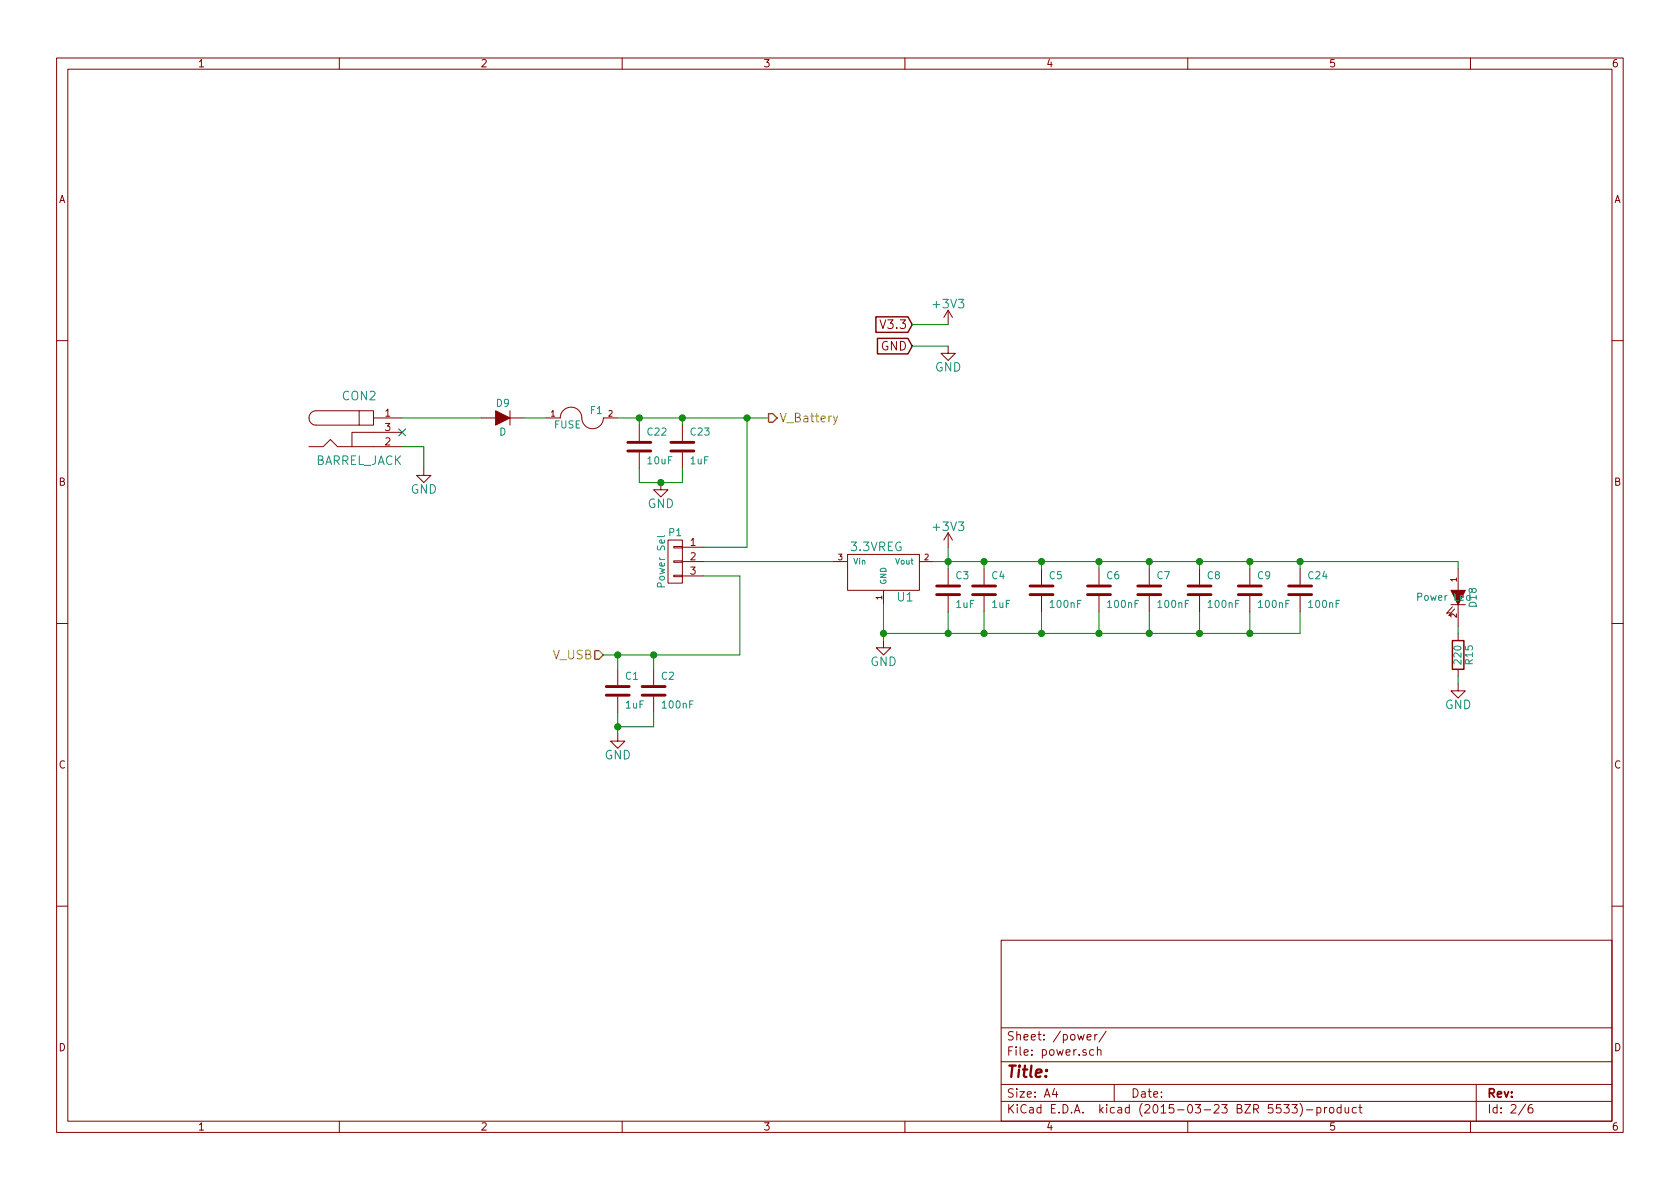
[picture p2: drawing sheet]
<svg xmlns="http://www.w3.org/2000/svg" width="297mm" height="210mm" viewBox="0 0 297 210" stroke-linecap="round" stroke-linejoin="round" font-family="sans-serif">
<g fill="none" stroke="#840000" stroke-width=".18">
<path d="M10 10.3h277v189.9h-277zM12 12.2h273v186.1h-273zM60 10.3v1.9M110 10.3v1.9M160 10.3v1.9M210 10.3v1.9M260 10.3v1.9M167.6 54.9l-.7 1.2M167.6 54.9v2.5M167.6 54.9l.8 1.2M10 60.2h2M54.6 79h2.5l1.3-1.3 1.3 1.3h11.4"/>
<path d="M63.5 72.6h2.5v2.6h-2.5zM63.5 72.6h-7.6a1.27 1.27 0 0 0-1.3 1.3 1.27 1.27 0 0 0 1.3 1.3h7.6M66 73.9h5.1M71.1 76.4h-8.9v2.6M85.1 73.9h2.5M90.2 73.9h2.5M90.2 72.6v2.6M96.5 73.9h2.6a1.93 1.93 0 0 1 2.1-1.9 1.93 1.93 0 0 1 1.7 2.2 1.91 1.91 0 0 0 2 1.6 1.91 1.91 0 0 0 1.8-1.9h2.5M113 75.2v2.8M120.6 75.2v2.8M167.6 61.2v1.3h1.3l-1.3 1.2-1.2-1.2h1.2M285 60.2h2"/>
<path d="M74.9 82.8v1.3h1.3l-1.3 1.2-1.2-1.2h1.2M113 80v2.8M116.8 85.3v1.3h1.3l-1.3 1.3-1.2-1.3h1.2M118.1 95.5h2.5v7.6h-2.5zM119.1 99.2h1.5v.2h-1.5zM119.1 96.6h1.5v.3h-1.5zM120.6 96.8h3.9M120.6 99.3h3.9M120.6 80v2.8M147.3 99.3h2.6M149.9 98h12.7v6.4h-12.7zM162.6 99.3h2.5"/>
<path d="M167.6 94.2v2.6M167.6 94.2l-.7 1.3M167.6 94.2l.8 1.3M10 110.3h2M109.2 118.4v2.8M115.6 118.4v2.8M119.1 101.7h1.5v.3h-1.5zM120.6 101.8h3.9M156.2 113.3v1.2h1.3l-1.3 1.3-1.3-1.3h1.3M156.2 104.4v2.5M167.6 100.6v2.8M167.6 105.4v2.8"/>
<path d="M174 100.6v2.8M174 105.4v2.8M184.1 100.6v2.8M184.1 105.4v2.8M194.3 100.6v2.8M194.3 105.4v2.8M203.2 100.6v2.8M203.2 105.4v2.8M212.1 100.6v2.8M212.1 105.4v2.8M221 100.6v2.8M221 105.4v2.8"/>
<path d="M229.9 100.6v2.8M229.9 105.4v2.8M256.5 106.9h2.6M256.8 107.3l-1 1.2 .6-.2M257.2 107.7l-1 1.1 .6-.1M257.8 100.6v3.8M257.8 106.9v3.8M257.8 112v1.3M257.8 118.4v1.2M285 110.3h2M109.2 129.8v1.3h1.3l-1.3 1.2-1.3-1.2h1.3M109.2 123.2v2.8"/>
<path d="M115.6 123.2v2.8M257.8 120.9v1.3h1.3l-1.3 1.2-1.3-1.2h1.3M10 160.2h2M177 166.3h108v32h-108zM285 160.2h2M60 198.3v1.9M110 198.3v1.9M160 198.3v1.9M177 194.8h108M177 191.8h108M177 187.8h108M177 181.8h108"/>
<path d="M186.4 192.5l-.3 1h.9M186.8 193v1M192.2 183.4l.7-.1v-.3l-.5-.1-.2 .2 .1 .7h.6M193.4 185.7l-.5-.1-.2 .3v.6l.2 .1 .5-.1M193.6 182.9v1M194 182.9l-.4 .3M194 185.7l.2-.1 .4 .1 .1 .9M194 185.1v1.5M195.6 182.3l-1.3 2M197 191.8v3M210 198.3v1.9M227 195.3h.9l-.5 .6 .5 .1v.7l-.2 .1-.7-.1"/>
<path d="M228.4 195.3h1l-.5 .6 .4 .1v.7l-.2 .1-.7-.1M229.8 195.1a1.71 1.71 0 0 1 0 2.3M231 196.3h1.1M232.8 195.9l.5-.1 .3 .3-.2 .6h-.6M232.8 195.8v1.5M234.2 195.8v1M234.6 195.8l-.4 .3M235.1 196l.2-.2 .5 .2v.5l-.1 .2-.4 .1-.2-.1zM237.1 195.9l-.4-.1-.3 .3 .1 .6 .2 .1 .4-.1M237.1 195.3v1.5M237.8 195.8l.1 .9 .4 .1 .2-.1M238.5 195.8v1"/>
<path d="M239.8 195.9l-.4-.1-.3 .3 .1 .6 .2 .1 .4-.1M240.3 195.8h.5M240.5 195.3v1.3l.3 .2M260 198.3v1.9M261 191.8v6.5M269.7 195.2l-1.2 2M270.9 195.3a.59 .59 0 0 0-.7 .7l.1 .7 .2 .1 .5-.1v-.5l-.1-.2-.4-.1-.3 .3"/>
</g>
<path d="M154.9 56h5.6l.8 1.4-.8 1.4h-5.6zM155.1 59.8h5.4l.8 1.4-.8 1.4h-5.4zM256.8 113.3h2v5.1h-2z" fill="none" stroke="#840000" stroke-width=".25"/>
<g fill="none" stroke="#008400" stroke-width=".18">
<path d="M161.3 57.4h6.3M71.1 79h3.8v3.8M71.1 73.9h14M92.7 73.9h3.8M109.2 73.9h26.7M113 73.9v1.3M120.6 73.9v1.3M132.1 73.9v22.9h-7.6M161.3 61.2h6.3M113 82.8v2.5h7.6v-2.5M124.5 99.3h22.8M165.1 99.3h92.7v1.3"/>
<path d="M167.6 96.8v3.8M174 99.3v1.3M184.1 99.3v1.3M194.3 99.3v1.3M203.2 99.3v1.3M212.1 99.3v1.3M221 99.3v1.3M229.9 99.3v1.3M109.2 115.8v2.6M115.6 115.8v2.6M124.5 101.8h6.3v14h-24.1M156.2 106.9v6.4"/>
<path d="M167.6 108.2v3.8M174 108.2v3.8M184.1 108.2v3.8M194.3 108.2v3.8M203.2 108.2v3.8M212.1 108.2v3.8M221 108.2v3.8M229.9 108.2v3.8h-73.7M257.8 110.7v1.3M257.8 119.6v1.3M109.2 126v3.8M115.6 126v2.5h-6.4"/>
</g>
<path d="M135.9 73.1h.8l.7 .8-.7 .8h-.8zM105.2 115.1h.7l.8 .7-.8 .8h-.7z" fill="none" stroke="#848400" stroke-width=".25"/>
<path d="M117.5 94.7l-.2 .2h-1.1" fill="none" stroke="#008484" stroke-width=".18"/>
<g fill="none" stroke="#840000" stroke-width=".51">
<path d="M111 79.8h4.1M111 78.2h4.1M118.6 79.8h4.1M118.6 78.2h4.1M165.6 105.2h4.1M165.6 103.6h4.1M172 105.2h4M172 103.6h4M182.1 105.2h4.1M182.1 103.6h4.1M192.3 105.2h4M192.3 103.6h4"/>
<path d="M201.2 105.2h4M201.2 103.6h4M210.1 105.2h4M210.1 103.6h4M218.9 105.2h4.1M218.9 103.6h4.1M227.8 105.2h4.1M227.8 103.6h4.1M107.2 122.9h4.1M107.2 121.4h4.1M113.5 122.9h4.1M113.5 121.4h4.1"/>
</g>
<g fill="#008400" stroke="#008400" stroke-width=".25">
<circle cx="109.2" cy="128.5" r=".51"/>
<circle cx="109.2" cy="115.8" r=".51"/>
<circle cx="115.6" cy="115.8" r=".51"/>
<circle cx="156.2" cy="112" r=".51"/>
<circle cx="167.6" cy="112" r=".51"/>
<circle cx="167.6" cy="99.3" r=".51"/>
<circle cx="174" cy="112" r=".51"/>
<circle cx="174" cy="99.3" r=".51"/>
<circle cx="184.2" cy="112" r=".51"/>
<circle cx="184.2" cy="99.3" r=".51"/>
<circle cx="194.3" cy="99.3" r=".51"/>
<circle cx="203.2" cy="99.3" r=".51"/>
<circle cx="194.3" cy="112" r=".51"/>
<circle cx="203.2" cy="112" r=".51"/>
<circle cx="212.1" cy="112" r=".51"/>
<circle cx="212.1" cy="99.3" r=".51"/>
<circle cx="120.7" cy="73.9" r=".51"/>
<circle cx="113" cy="73.9" r=".51"/>
<circle cx="116.8" cy="85.3" r=".51"/>
<circle cx="132.1" cy="73.9" r=".51"/>
<circle cx="221" cy="99.3" r=".51"/>
<circle cx="229.9" cy="99.3" r=".51"/>
<circle cx="221" cy="112" r=".51"/>
</g>
<g fill="#840000" stroke="#840000" stroke-width=".18">
<path d="M87.6 72.6l2.6 1.3-2.6 1.3z"/>
<path d="M256.5 104.4h2.6l-1.3 2.5z"/>
</g>
<path d="M148.1 73.6l-.5 1.3-.2 .2" fill="none" stroke="#848400" stroke-width=".18"/>
<path d="M70.5 75.8l1.2 1.3M71.7 75.8l-1.2 1.3" fill="none" stroke="#000084" stroke-width=".18"/>
<text font-size="2.8" fill="#840000" x="178" y="190.5">Title:</text>
<g font-size="2.1" fill="#840000">
<text x="156" y="58.2">V3.3</text>
<text x="155.7" y="62">GND</text>
<text x="178" y="184">Sheet: /power/</text>
<text x="178" y="186.7">File: power.sch</text>
<text x="178" y="196.9">KiCad E.D.A. kicad (2015-03-23 BZR 5533)-product</text>
<text x="178" y="194.1">Size: A4</text>
<text x="200" y="194.1">Date:</text>
<text x="263" y="194.1">Rev:</text>
<text x="263" y="196.9">Id: 2/6</text>
</g>
<g font-size="2.1" fill="#008484">
<text x="165.2" y="54.5">+3V3</text>
<text x="165.3" y="65.7">GND</text>
<text x="60.6" y="70.8">CON2</text>
<text x="55.6" y="82.2">BARREL_JACK</text>
<text x="72.6" y="87.3">GND</text>
<text x="114.5" y="89.8">GND</text>
<text x="165.2" y="93.9">+3V3</text>
<text x="150.5" y="97.5">3.3VREG</text>
<text x="158.7" y="106.3">U1</text>
<text x="153.8" y="117.8">GND</text>
<text x="255.4" y="125.4">GND</text>
<text x="106.9" y="134.3">GND</text>
</g>
<g font-size="2.1" fill="#848400">
<text x="137.8" y="74.7">V_Battery</text>
<text x="97.7" y="116.6">V_USB</text>
</g>
<g font-size="1.8" fill="#840000">
<text x="35" y="11.9">1</text>
<text x="85" y="11.9">2</text>
<text x="135" y="11.9">3</text>
<text x="185" y="11.9">4</text>
<text x="235" y="11.9">5</text>
<text x="285" y="11.9">6</text>
<text x="10.4" y="35.9">A</text>
<text x="285.4" y="35.9">A</text>
<text x="68.1" y="73.7">1</text>
<text x="68.1" y="76.2">3</text>
<text x="68.1" y="78.7">2</text>
<text x="10.4" y="85.9">B</text>
<text x="285.4" y="85.9">B</text>
<text x="122.1" y="96.5">1</text>
<text x="122.1" y="99.1">2</text>
<text x="122.1" y="101.6">3</text>
<text x="10.4" y="135.9">C</text>
<text x="285.4" y="135.9">C</text>
<text x="10.4" y="185.9">D</text>
<text x="285.4" y="185.9">D</text>
<text x="35" y="199.9">1</text>
<text x="85" y="199.9">2</text>
<text x="135" y="199.9">3</text>
<text x="185" y="199.9">4</text>
<text x="235" y="199.9">5</text>
<text x="285" y="199.9">6</text>
</g>
<g font-size="1.8" fill="#008484">
<text x="87.8" y="71.9">D9</text>
<text x="88.3" y="77">D</text>
<text x="98" y="75.7">FUSE</text>
<text x="104.4" y="73.2">F1</text>
<text x="114.5" y="77">C22</text>
<text x="122.1" y="77">C23</text>
<text x="114.6" y="82.1">10uF</text>
<text x="122.1" y="82.1">1uF</text>
<text x="118.3" y="94.8">P1</text>
<text x="117.6" y="103.5" transform="rotate(-90 117.6 103.5)">Power Sel</text>
<text x="169" y="102.4">C3</text>
<text x="169.1" y="107.5">1uF</text>
<text x="175.4" y="102.4">C4</text>
<text x="175.4" y="107.5">1uF</text>
<text x="185.5" y="102.4">C5</text>
<text x="185.8" y="107.5">100nF</text>
<text x="195.7" y="102.4">C6</text>
<text x="196" y="107.5">100nF</text>
<text x="204.6" y="102.4">C7</text>
<text x="204.9" y="107.5">100nF</text>
<text x="213.5" y="102.4">C8</text>
<text x="213.8" y="107.5">100nF</text>
<text x="222.4" y="102.4">C9</text>
<text x="222.7" y="107.5">100nF</text>
<text x="231.4" y="102.4">C24</text>
<text x="231.5" y="107.5">100nF</text>
<text x="250.8" y="106.2">Power Led</text>
<text x="261.1" y="107.3" transform="rotate(-90 261.1 107.3)">D18</text>
<text x="258.4" y="117.3" transform="rotate(-90 258.4 117.3)">220</text>
<text x="260.4" y="117.4" transform="rotate(-90 260.4 117.4)">R15</text>
<text x="110.6" y="120.2">C1</text>
<text x="110.6" y="125.3">1uF</text>
<text x="117" y="120.2">C2</text>
<text x="117.2" y="125.3">100nF</text>
</g>
<g font-size="1.4" fill="#840000">
<text x="97.4" y="73.7">1</text>
<text x="107.6" y="73.7">2</text>
<text x="148.2" y="99.1">3</text>
<text x="163.4" y="99.1">2</text>
<text x="156" y="106" transform="rotate(-90 156 106)">1</text>
<text x="257.6" y="102.9" transform="rotate(-90 257.6 102.9)">1</text>
<text x="257.6" y="109.2" transform="rotate(-90 257.6 109.2)">2</text>
</g>
<g font-size="1.4" fill="#008484">
<text x="150.9" y="99.8">Vin</text>
<text x="158.4" y="99.8">Vout</text>
<text x="156.7" y="103.4" transform="rotate(-90 156.7 103.4)">GND</text>
</g>
</svg>
